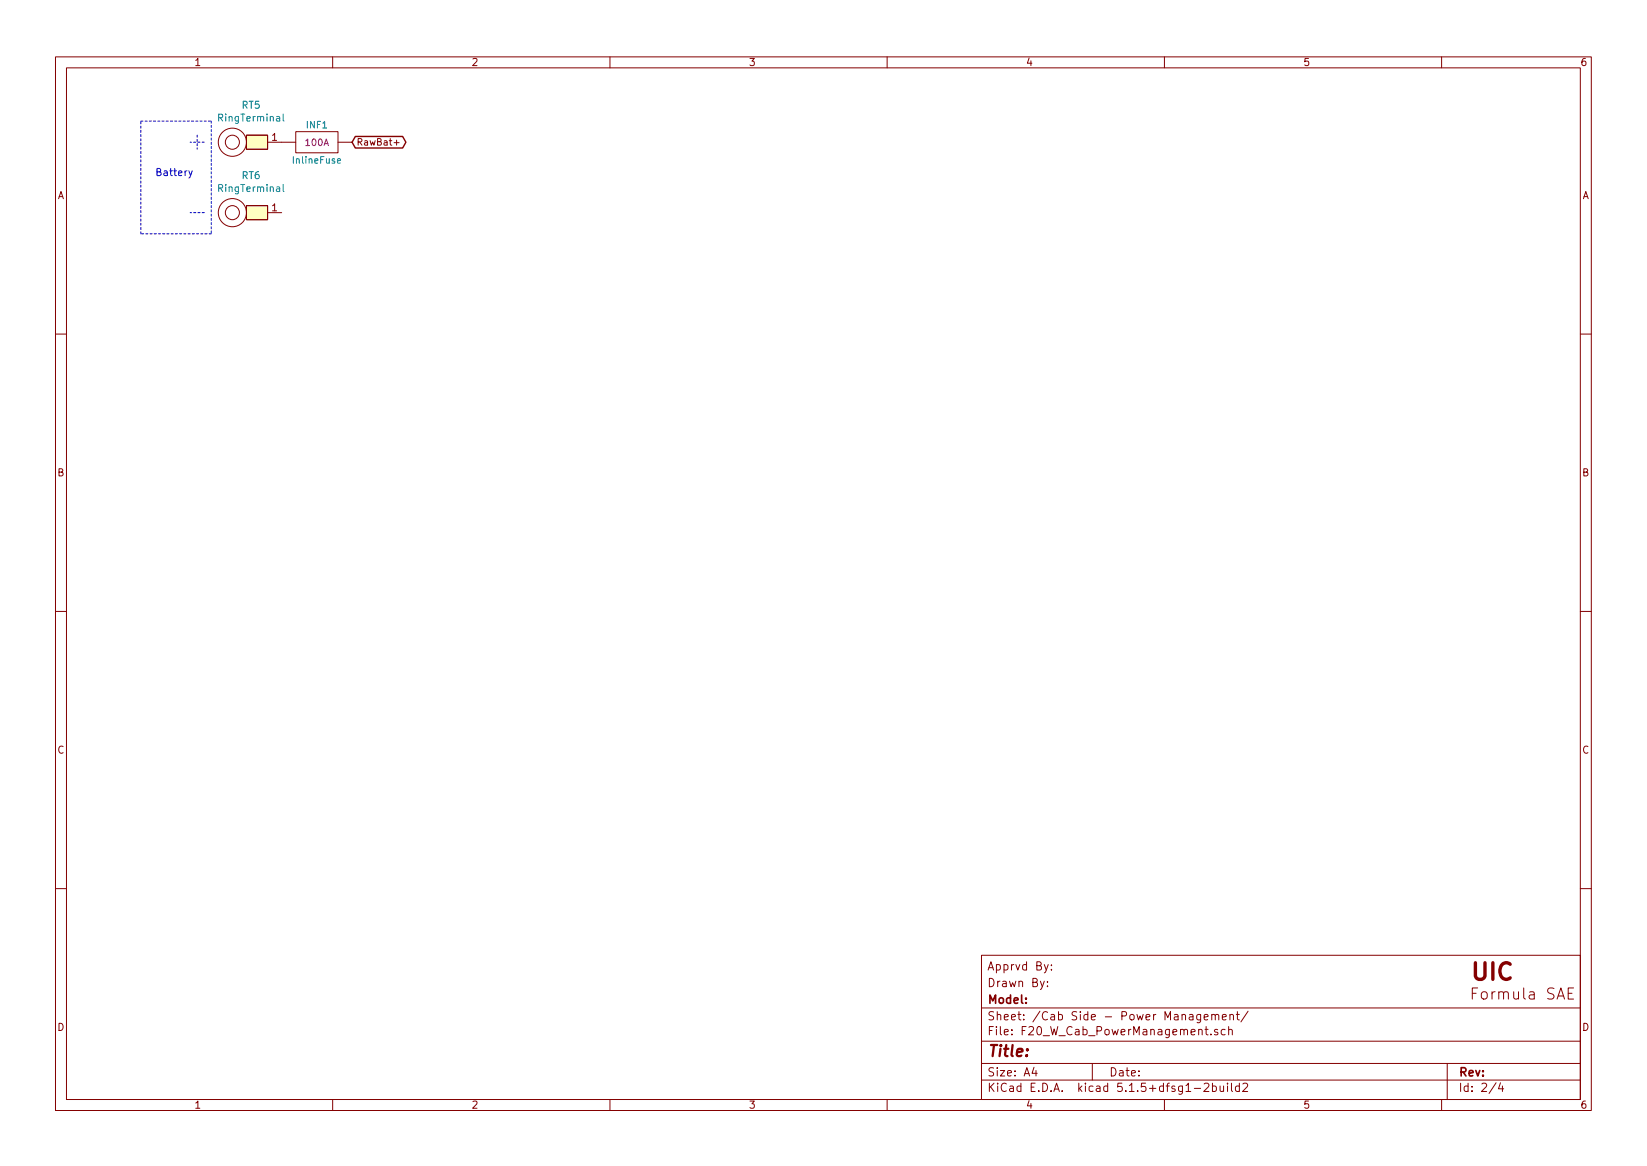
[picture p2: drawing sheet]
<svg xmlns="http://www.w3.org/2000/svg" width="297mm" height="210mm" viewBox="0 0 297 210" stroke-linecap="round" stroke-linejoin="round" font-family="sans-serif">
<g fill="none" stroke="#840000" stroke-width=".18">
<path d="M10 10.3h277v189.9h-277zM12 12.2h273v186.1h-273zM60 10.3v1.9M110 10.3v1.9M160 10.3v1.9M210 10.3v1.9M260 10.3v1.9M44.4 24.4h3.9v2.5h-3.9zM44.4 37.1h3.9v2.5h-3.9zM48.3 25.6h5M48.3 38.3h2.5M53.3 23.7h7.7v3.9h-7.7z"/>
<path d="M61 25.6h2.5M71.1 25.7h.9M10 60.2h2M285 60.2h2M10 110.3h2M285 110.3h2M10 160.2h2M177 172.3h108v26h-108zM188.3 176.9l-.5 1.4-.2 .1M188.9 177.8v.1M188.9 177v.1M189.1 173.9l-.5 1.4-.3 .1"/>
<path d="M189.6 174.8v.1M189.6 174v.1M282.8 179.1h.7M283.8 178.1h-1v2.1h1M285 160.2h2M60 198.3v1.9M110 198.3v1.9M160 198.3v1.9M177 194.8h108M177 191.8h108M177 187.8h108M177 181.8h108"/>
<path d="M186.5 192.5l-.4 1h1M186.8 193v1M197 191.8v3M210 198.3v1.9M215.4 196.3h1.1M216.5 182.9v1.2l-.2 .3-.4-.1M216.5 183l-.4-.1-.3 .3 .2 .6h.5M217.2 195.5l.6-.2 .2 .5-.9 1h.9M217.2 183.4l.7-.1-.1-.3-.4-.1-.2 .2v.7h.6M218.4 186.5v.1M218.5 183.1l.1-.1a.37 .37 0 0 1 .6 .1v.8M218.5 182.9v1"/>
<path d="M218.7 195.9l.4-.1 .3 .3-.1 .6h-.6M218.7 195.3v1.5M219.2 183.1l.2-.2 .3 .1 .1 .9M219.6 185.7a.37 .37 0 0 0-.6 .1l.1 .2 .5 .2 .1 .1-.2 .3-.5-.1M220 195.8l.1 .9 .3 .1 .3-.1M220.4 183.4l.8-.1-.1-.3-.4-.1-.3 .2 .1 .7h.6M220.7 195.8v1M221 185.7l-.5-.1-.3 .3 .1 .6 .2 .1 .5-.1M221.4 195.3v.2M221.4 195.8v1M221.6 185.7h.1a.37 .37 0 0 1 .5 .1v.8M221.6 185.1v1.5"/>
<path d="M221.8 183.1l.2-.2 .4 .1 .1 .9M221.8 182.9v1M222.1 195.3v1.3l.2 .2M223 182.9h.5M223.2 182.4v1.3l.3 .2M223.5 195.9l-.4-.1-.3 .3 .1 .6 .2 .1 .4-.1M223.5 195.3v1.5M224.2 195.5l.5-.2 .3 .5-.9 1h.9M225.1 182.3l-1.3 2M260 198.3v1.9M261 191.8v6.5M269.8 195.2l-1.2 2"/>
<path d="M270.6 195.2l-.3 1.1h.9M271 195.8v1"/>
<circle cx="41.9" cy="38.3" r="2.54"/>
<circle cx="41.9" cy="25.6" r="2.54"/>
<circle cx="41.9" cy="38.3" r="1.27"/>
<circle cx="41.9" cy="25.6" r="1.27"/>
</g>
<g fill="#ffffc2" stroke="#ffffc2" stroke-width=".18">
<path d="M44.4 24.4h3.9v2.5h-3.9z"/>
<path d="M44.4 37.1h3.9v2.5h-3.9z"/>
</g>
<path d="M51.1 20.6v1.1l.1 .1M51.1 33.3v1.1l.1 .1M60.9 29l.5-.1-.1-.3-.4 .1v.6l.1 .1h.4" fill="none" stroke="#008484" stroke-width=".18"/>
<path d="M25.4 21.8h12.7M35.6 24.4v2.5M36.8 25.6h-2.5M36.8 38.3h-2.5M38.1 21.8v20.4M25.4 42.2v-20.4M38.1 42.2h-12.7" fill="none" stroke="#0000c2" stroke-width=".18" stroke-dasharray=".4 .4"/>
<path d="M64.1 24.6h8.5l.6 1-.6 1.1h-8.5l-.6-1.1z" fill="none" stroke="#840000" stroke-width=".25"/>
<path d="M34.1 30.8l.3 .9M34.7 30.8l-.5 1.2-.1 .1" fill="none" stroke="#0000c2" stroke-width=".18"/>
<text font-size="4.2" fill="#840000" x="265" y="176.8">UIC</text>
<g font-size="2.8" fill="#840000">
<text x="265" y="180.3">Formula SAE</text>
<text x="178" y="190.5">Title:</text>
</g>
<g font-size="2.1" fill="#840000">
<text x="178" y="178">Drawn By:</text>
<text x="178" y="175">Apprvd By:</text>
<text x="178" y="184">Sheet: /Cab Side - Power Management/</text>
<text x="178" y="181">Model:</text>
<text x="178" y="186.7">File: F20_W_Cab_PowerManagement.sch</text>
<text x="178" y="196.9">KiCad E.D.A. kicad 5.1.5+dfsg1-2build2</text>
<text x="178" y="194.1">Size: A4</text>
<text x="200" y="194.1">Date:</text>
<text x="263" y="194.1">Rev:</text>
<text x="263" y="196.9">Id: 2/4</text>
</g>
<g font-size="1.8" fill="#840000">
<text x="35" y="11.9">1</text>
<text x="85" y="11.9">2</text>
<text x="135" y="11.9">3</text>
<text x="185" y="11.9">4</text>
<text x="235" y="11.9">5</text>
<text x="285" y="11.9">6</text>
<text x="49" y="25.4">1</text>
<text x="10.4" y="35.9">A</text>
<text x="285.4" y="35.9">A</text>
<text x="49" y="38.1">1</text>
<text x="10.4" y="85.9">B</text>
<text x="285.4" y="85.9">B</text>
<text x="10.4" y="135.9">C</text>
<text x="285.4" y="135.9">C</text>
<text x="10.4" y="185.9">D</text>
<text x="285.4" y="185.9">D</text>
<text x="35" y="199.9">1</text>
<text x="85" y="199.9">2</text>
<text x="135" y="199.9">3</text>
<text x="185" y="199.9">4</text>
<text x="235" y="199.9">5</text>
<text x="285" y="199.9">6</text>
</g>
<g font-size="1.8" fill="#008484">
<text x="39.6" y="21.9">RingTerminal</text>
<text x="43.6" y="19.6">RT5</text>
<text x="39.6" y="34.6">RingTerminal</text>
<text x="43.6" y="32.3">RT6</text>
</g>
<text font-size="1.8" fill="#0000c2" x="27.9" y="31.7">Battery</text>
<g font-size="1.7" fill="#008484">
<text x="55.3" y="23.1">INF1</text>
<text x="53" y="29.5">InlineFuse</text>
</g>
<text font-size="1.7" fill="#840084" x="55.2" y="26.3">100A</text>
<text font-size="1.7" fill="#840000" x="64.2" y="26.2">RawBat+</text>
</svg>
